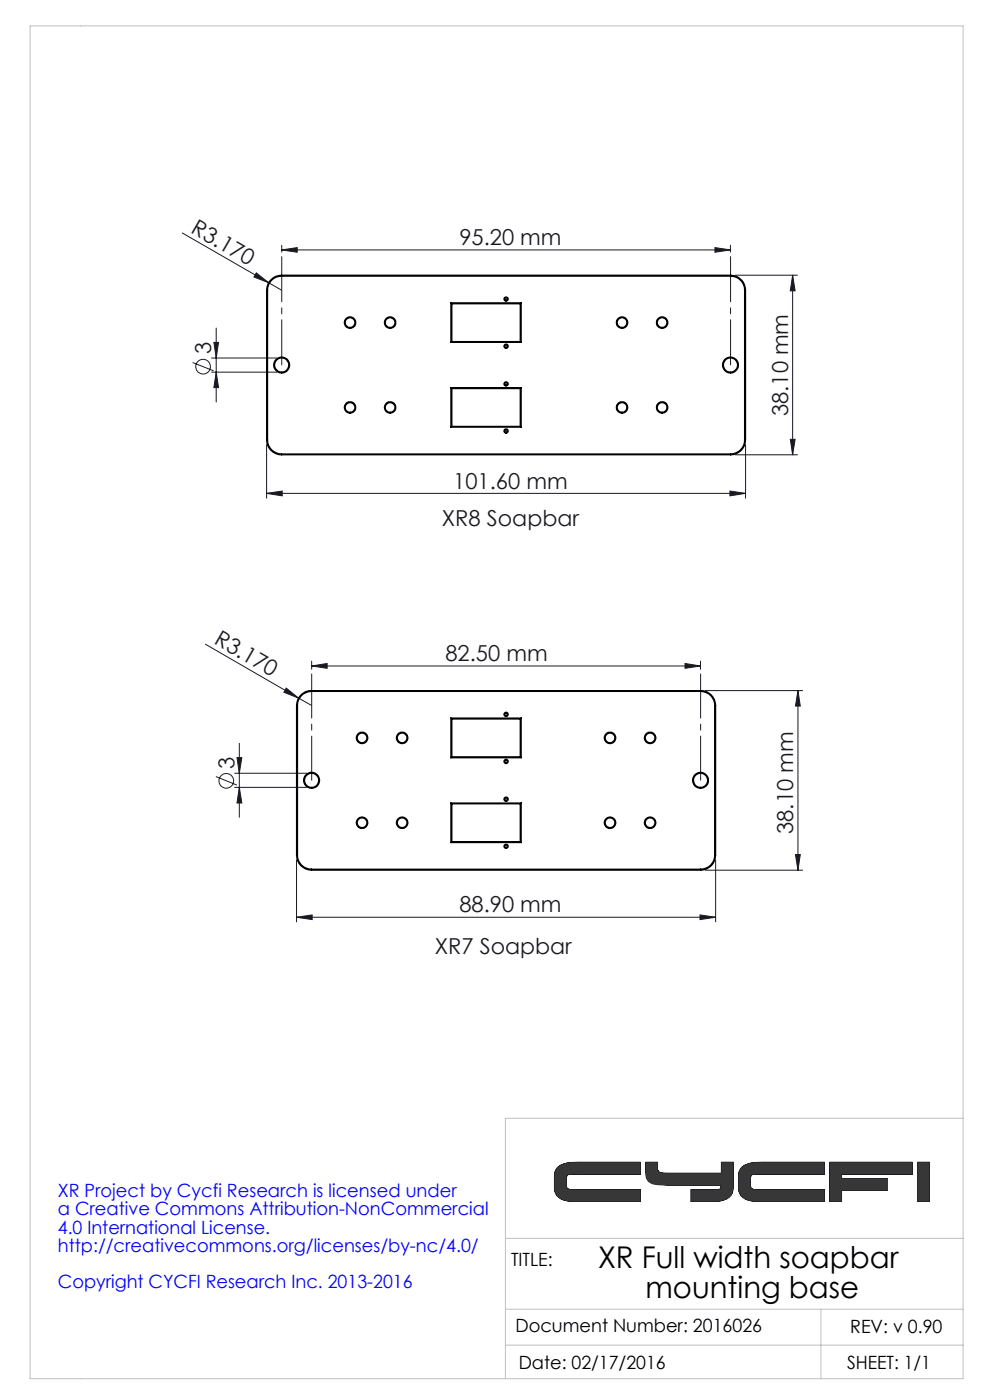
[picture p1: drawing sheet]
<svg xmlns="http://www.w3.org/2000/svg" width="210mm" height="297mm" viewBox="0 0 210 297" stroke-linecap="round" stroke-linejoin="round" font-family="sans-serif">
<g fill="none" stroke="#191924" stroke-width=".21">
<path d="M38.7 49.4l21 12.2M54.4 57.9l2.6 2.1-3.1-1.2zM59.8 53l3.2-.5v1zM59.8 52v1.5M59.8 53h95.1M151.7 52.5l3.2 .5-3.2 .5zM154.9 52v1.5M156 58.4h13.2M168.1 58.4l.6 3.3h-1.1zM168.1 58.4v38.1M40.9 76.9l4.4 1.8M44.9 75.9h13.8"/>
<path d="M44.9 78.9h13.8M45.4 72.6h1l-.5 3.3zM45.9 78.9l.5 3.3h-1zM45.9 69.6v15.7M56.6 94.3v11.4M156 96.5h13.2M158.2 94.3v11.4M167.6 93.2h1.1l-.6 3.3zM56.6 104.7l3.3-.5v1zM56.6 104.7h101.6M154.8 104.2l3.4 .5-3.4 .5zM43.6 136.7l19.7 11.4"/>
<path d="M50.8 157.7v15.7M60.7 146l2.6 2.1-3.1-1.2zM63.3 148.1l2.8 1.5M66.1 141.3l3.3-.5v1zM66.1 140.3v1.7M66.1 141.3h82.5M145.3 140.8l3.3 .5-3.3 .5zM148.6 140.3v1.7M149.6 146.5h20.7M169.3 146.5l.5 3.3h-1.1zM169.3 146.5v38.1M45.8 164.7l4.4 1.8"/>
<path d="M49.8 164h15.3M49.8 167h15.3M50.3 160.7h1l-.5 3.3zM50.8 167l.5 3.4h-1zM62.9 194.6l3.3-.5v1zM62.9 182.4v13.2M62.9 194.6h88.9M148.5 194.1l3.3 .5-3.3 .5zM149.6 184.6h20.7M151.8 182.4v13.2M168.7 181.3h1.1l-.5 3.3zM117.6 251.9a2.66 2.66 0 0 0 2.2 2.8l2.8 .2"/>
<path d="M117.6 251.9a2.82 2.82 0 0 0 2.9 2.9l2.1 .1M117.6 249.6v2.3M120.1 251.2l.1 .8a2.74 2.74 0 0 0 2.4 .4M120.1 251.2l.1 .6a.74 .74 0 0 0 .8 .5l1.6 .1M120.1 250.2v1M122.6 252.4h13.2v2.5h-13.2M122.6 246.6h13.2v2.5h-13.2M122.6 246.6a7.2 7.2 0 0 0-4.4 1.1l-.4 .8-.2 1.1M122.6 249.1l-2.1 .1-.3 .3-.1 .7M122.6 246.6a6.5 6.5 0 0 0-4.2 .9l-.5 .6-.3 1.5M122.6 249.1h-1a1.22 1.22 0 0 0-1.4 .3l-.1 .8M137 246.6v1.1a4.2 4.2 0 0 0 .6 2.9l.7 .5 1.2 .2 13.5 .1"/>
<path d="M137 246.6v.9a3.1 3.1 0 0 0 2.3 3.6l2.3 .3h11.4M137 246.6h2.5v1.5M139.5 248.1v.1a1.02 1.02 0 0 0 1.1 .7h1M139.5 248.1v.2a1.86 1.86 0 0 0 2.1 .6M141.6 248.9h11.4v-2.3h2.5v4.9M150.5 252.4h-3.9v2.5h3.9M153 251.4v.1a.71 .71 0 0 1-.5 .8l-2 .1M153 251.4l-.1 .8-.3 .1-2.1 .1M155.5 251.5a2.74 2.74 0 0 1-2.2 3.2l-2.8 .2M155.5 251.5a2.87 2.87 0 0 1-2.9 3.3l-2.1 .1M156.7 249.6v2.3M156.7 251.9a2.66 2.66 0 0 0 2.2 2.8l2.7 .2"/>
<path d="M156.7 251.9a2.82 2.82 0 0 0 2.9 2.9l2 .1M159.1 250.9l.1 1.1a2.74 2.74 0 0 0 2.4 .4M159.1 250.9l.1 .9a.74 .74 0 0 0 .9 .5l1.5 .1M159.1 250.2v.7M161.6 246.6a7.1 7.1 0 0 0-4.3 1.1l-.5 .8-.1 1.1M161.6 249.1l-2.1 .1-.3 .3-.1 .7M161.6 246.6a6.5 6.5 0 0 0-4.1 .9l-.5 .6-.3 1.5M161.6 249.1h-.9a1.22 1.22 0 0 0-1.4 .3l-.2 .8M161.6 252.4h13.3v2.5h-13.3M161.6 246.6h13.3v2.5h-13.3M176 246.6h17.5v2.5h-15v.9h9.6v2.5h-9.6v2.4h-2.5zM194.6 246.6h2.5v8.3h-2.5z"/>
<circle cx="43.1" cy="77.8" r="1.56"/>
<circle cx="48" cy="165.7" r="1.55"/>
</g>
<path d="M59.8 77.4v-23M155 77.4v-23" fill="none" stroke="#191924" stroke-width=".21" stroke-dasharray="15.2 1.3 1.3 1.3" stroke-dashoffset="5.7"/>
<path d="M66.1 165.5v-22.5M148.6 165.5v-22.5" fill="none" stroke="#191924" stroke-width=".21" stroke-dasharray="15.2 1.3 1.3 1.3" stroke-dashoffset="5.9"/>
<path d="M6.4 5.5h197.9v287h-197.9zM204.3 237.2h-97.1v55.3M107.2 277.7h97.1M107.2 262.7h97.1M174.1 277.7v14.8M107.2 285.4h97.1" fill="none" stroke="#c0c0c0" stroke-width=".21"/>
<g fill="#191924">
<path d="M60.7 146l2.6 2.1-3.1-1.2z"/>
<path d="M54.4 57.9l2.6 2.1-3.1-1.2z"/>
<path d="M59.8 53l3.2-.5v1zM151.7 52.5l3.2 .5-3.2 .5zM66.1 141.3l3.3-.5v1zM145.3 140.8l3.3 .5-3.3 .5z"/>
<path d="M56.6 104.7l3.3-.5v1zM154.8 104.2l3.4 .5-3.4 .5zM62.9 194.6l3.3-.5v1zM148.5 194.1l3.3 .5-3.3 .5z"/>
<path d="M168.1 58.4l.6 3.3h-1.1zM167.6 93.2h1.1l-.6 3.3zM45.4 72.6h1l-.5 3.3zM45.9 78.9l.5 3.3h-1zM50.3 160.7h1l-.5 3.3zM50.8 167l.5 3.4h-1zM169.3 146.5l.5 3.3h-1.1zM168.7 181.3h1.1l-.5 3.3z"/>
</g>
<path d="M118.4 247.5a6.8 6.8 0 0 1 4.2-.9h13.2v2.5h-14.6l-.9 .2-.2 .6 .1 2 .4 .4 15.2 .1v2.5l-14.6-.1a3.2 3.2 0 0 1-3.5-2.2v-3.3a2.26 2.26 0 0 1 .7-1.8zM137 246.6h2.5v1.8l.4 .4 .9 .1h12.2v-2.3h2.5v4.9a2.8 2.8 0 0 1-3 3.3l-5.9 .1v-2.5l6-.1 .3-.2 .1-.7h-12.1a4.3 4.3 0 0 1-3.5-.9l-.3-.6-.1-.9zM194.6 246.6h2.5v8.3h-2.5zM157.4 247.5a6.8 6.8 0 0 1 4.2-.9h13.3v2.5h-14.7l-.8 .2-.3 .8 .1 1.8 .5 .4 15.2 .1v2.5l-14.7-.1a3.5 3.5 0 0 1-3.4-1.9l-.1-3.5a2.52 2.52 0 0 1 .7-1.9zM176 246.6h17.5v2.5h-15v.9h9.6v2.5h-9.6v2.4h-2.5z" fill-rule="evenodd" fill="#373737"/>
<g fill="none" stroke="#000" stroke-width=".25">
<path d="M59.7 58.6a2.95 2.95 0 0 0-2.9 3M59.7 58.4a3.2 3.2 0 0 0-3.1 3.2M59.7 58.4v.2M59.7 58.6h95.3M59.7 58.4h95.3M155 58.6a2.95 2.95 0 0 1 2.9 3M155 58.4v.2M155 58.4a3.2 3.2 0 0 1 3.2 3.2M56.6 61.6h.2M56.6 61.6v31.7M56.8 61.6v31.7M95.6 64.2l.2 .2"/>
<path d="M95.6 64.2h15M95.6 64.2v8.4M95.6 72.6h15M95.8 72.5l-.2 .1M95.8 64.4v8.1M95.8 64.4h14.5M95.8 72.5h14.5M110.3 72.5l.3 .1M110.3 64.4v8.1M110.6 64.2l-.3 .2M110.6 64.2v8.4M157.9 61.6h.3"/>
<path d="M157.9 61.6v31.7M158.2 61.6v31.7M56.6 93.3a3.1 3.1 0 0 0 3.1 3.2M56.6 93.3h.2M56.8 93.3a2.95 2.95 0 0 0 2.9 3M59.7 96.3v.2M59.7 96.3h95.3M59.7 96.5h95.3M95.6 82.2l.2 .2M95.6 82.2v8.4M95.6 82.2h15M95.6 90.6h15"/>
<path d="M95.8 90.4l-.2 .2M95.8 82.4h14.5M95.8 82.4v8M95.8 90.4h14.5M110.3 90.4l.3 .2M110.3 82.4v8M110.6 82.2l-.3 .2M110.6 82.2v8.4M155 96.3v.2M157.9 93.3a2.95 2.95 0 0 1-2.9 3M157.9 93.3h.3M158.2 93.3a3.1 3.1 0 0 1-3.2 3.2"/>
<path d="M62.9 149.6h.2M62.9 149.6v31.8M63.1 149.6v31.8M66.1 146.5a3.1 3.1 0 0 0-3.2 3.1M66.1 146.5v.2M66.1 146.7a2.95 2.95 0 0 0-3 2.9M66.1 146.7h82.5M66.1 146.5h82.5M95.6 152.3l.2 .2M95.6 152.3v8.5M95.6 152.3h15M95.8 152.5v8"/>
<path d="M95.8 152.5h14.5M110.3 152.5v8M110.6 152.3l-.3 .2M110.6 152.3v8.5M148.6 146.7a2.95 2.95 0 0 1 3 2.9M148.6 146.5v.2M148.6 146.5a3.1 3.1 0 0 1 3.2 3.1M151.6 149.6h.2M151.6 149.6v31.8M151.8 149.6v31.8M95.6 170.4l.2 .1M95.6 170.4v8.3"/>
<path d="M95.6 170.4h15M95.6 178.7h15M95.6 160.8h15M95.8 178.5l-.2 .2M95.8 160.5l-.2 .3M95.8 170.5v8M95.8 170.5h14.5M95.8 178.5h14.5M95.8 160.5h14.5M110.3 178.5l.3 .2M110.3 160.5l.3 .3M110.3 170.5v8"/>
<path d="M110.6 170.4l-.3 .1M110.6 170.4v8.3M62.9 181.4h.2M62.9 181.4a3.2 3.2 0 0 0 3.2 3.2M63.1 181.4a2.95 2.95 0 0 0 3 3M66.1 184.4v.2M66.1 184.4h82.5M66.1 184.6h82.5M148.6 184.4v.2M151.6 181.4a2.95 2.95 0 0 1-3 3M151.6 181.4h.2M151.8 181.4a3.2 3.2 0 0 1-3.2 3.2"/>
<circle cx="59.7" cy="77.4" r="1.69"/>
<circle cx="59.8" cy="77.4" r="1.5"/>
<circle cx="74.2" cy="68.4" r="1.03"/>
<circle cx="74.3" cy="68.4" r="1.22"/>
<circle cx="82.7" cy="68.4" r="1.03"/>
<circle cx="82.8" cy="68.4" r="1.22"/>
<circle cx="107.3" cy="73.4" r=".46"/>
<circle cx="107.4" cy="63.4" r=".45"/>
<circle cx="107.4" cy="63.4" r=".25"/>
<circle cx="107.4" cy="73.4" r=".25"/>
<circle cx="131.9" cy="68.4" r="1.22"/>
<circle cx="132" cy="68.4" r="1.03"/>
<circle cx="140.4" cy="68.4" r="1.22"/>
<circle cx="140.5" cy="68.4" r="1.03"/>
<circle cx="155" cy="77.5" r="1.49"/>
<circle cx="155" cy="77.4" r="1.69"/>
<circle cx="74.2" cy="86.4" r="1.02"/>
<circle cx="74.3" cy="86.4" r="1.22"/>
<circle cx="82.7" cy="86.4" r="1.02"/>
<circle cx="82.8" cy="86.4" r="1.22"/>
<circle cx="107.3" cy="81.4" r=".44"/>
<circle cx="107.3" cy="91.4" r=".46"/>
<circle cx="107.4" cy="81.4" r=".25"/>
<circle cx="107.4" cy="91.4" r=".25"/>
<circle cx="131.9" cy="86.4" r="1.22"/>
<circle cx="132" cy="86.4" r="1.02"/>
<circle cx="140.4" cy="86.4" r="1.22"/>
<circle cx="140.5" cy="86.4" r="1.02"/>
<circle cx="76.8" cy="156.5" r="1.22"/>
<circle cx="76.8" cy="156.6" r="1.03"/>
<circle cx="85.3" cy="156.5" r="1.22"/>
<circle cx="85.3" cy="156.6" r="1.03"/>
<circle cx="107.3" cy="151.5" r=".44"/>
<circle cx="107.4" cy="151.5" r=".25"/>
<circle cx="129.4" cy="156.5" r="1.22"/>
<circle cx="129.4" cy="156.6" r="1.03"/>
<circle cx="137.9" cy="156.5" r="1.22"/>
<circle cx="137.9" cy="156.6" r="1.03"/>
<circle cx="66.1" cy="165.5" r="1.7"/>
<circle cx="66.1" cy="165.5" r="1.5"/>
<circle cx="76.8" cy="174.5" r="1.22"/>
<circle cx="76.8" cy="174.5" r="1.03"/>
<circle cx="85.3" cy="174.5" r="1.22"/>
<circle cx="85.3" cy="174.5" r="1.03"/>
<circle cx="107.3" cy="169.5" r=".46"/>
<circle cx="107.3" cy="161.5" r=".46"/>
<circle cx="107.3" cy="179.5" r=".26"/>
<circle cx="107.4" cy="179.5" r=".45"/>
<circle cx="107.4" cy="169.5" r=".25"/>
<circle cx="107.4" cy="161.5" r=".25"/>
<circle cx="129.4" cy="174.5" r="1.22"/>
<circle cx="129.4" cy="174.5" r="1.03"/>
<circle cx="137.9" cy="174.5" r="1.22"/>
<circle cx="137.9" cy="174.5" r="1.03"/>
<circle cx="148.6" cy="165.5" r="1.49"/>
<circle cx="148.6" cy="165.5" r="1.7"/>
</g>
<g font-size="6.3">
<text x="126.9" y="269">XR Full width soapbar</text>
<text x="136.9" y="275.4">mounting base</text>
</g>
<g font-size="4.7" fill="#191924">
<text x="40.3" y="49.2" transform="rotate(30 40.3 49.2)">R3.170</text>
<text x="97.4" y="52">95.20 mm</text>
<text x="44.8" y="75.2" transform="rotate(-90 44.8 75.2)">3</text>
<text x="167.2" y="88.3" transform="rotate(-90 167.2 88.3)">38.10 mm</text>
<text x="96.1" y="103.6">101.60 mm</text>
<text x="93.7" y="111.7">XR8 Soapbar</text>
<text x="45.2" y="136.5" transform="rotate(30 45.2 136.5)">R3.170</text>
<text x="94.5" y="140.2">82.50 mm</text>
<text x="49.7" y="163.1" transform="rotate(-90 49.7 163.1)">3</text>
<text x="168.3" y="176.9" transform="rotate(-90 168.3 176.9)">38.10 mm</text>
<text x="97.4" y="193.6">88.90 mm</text>
<text x="92.2" y="202.5">XR7 Soapbar</text>
</g>
<g font-size="3.9" fill="#00f">
<text x="12.3" y="253.9">XR Project by Cycfi Research is licensed under</text>
<text x="12.3" y="257.8">a Creative Commons Attribution-NonCommercial</text>
<text x="12.3" y="261.7">4.0 International License.</text>
<text x="12.3" y="265.6">http://creativecommons.org/licenses/by-nc/4.0/</text>
<text x="12.3" y="273.3">Copyright CYCFI Research Inc. 2013-2016</text>
</g>
<g font-size="3.9">
<text x="108.4" y="268.7">TITLE:</text>
<text x="109.3" y="282.6">Document Number: 2016026</text>
<text x="180.3" y="282.7">REV: v 0.90</text>
<text x="110" y="290.4">Date: 02/17/2016</text>
<text x="179.7" y="290.4">SHEET: 1/1</text>
</g>
</svg>
